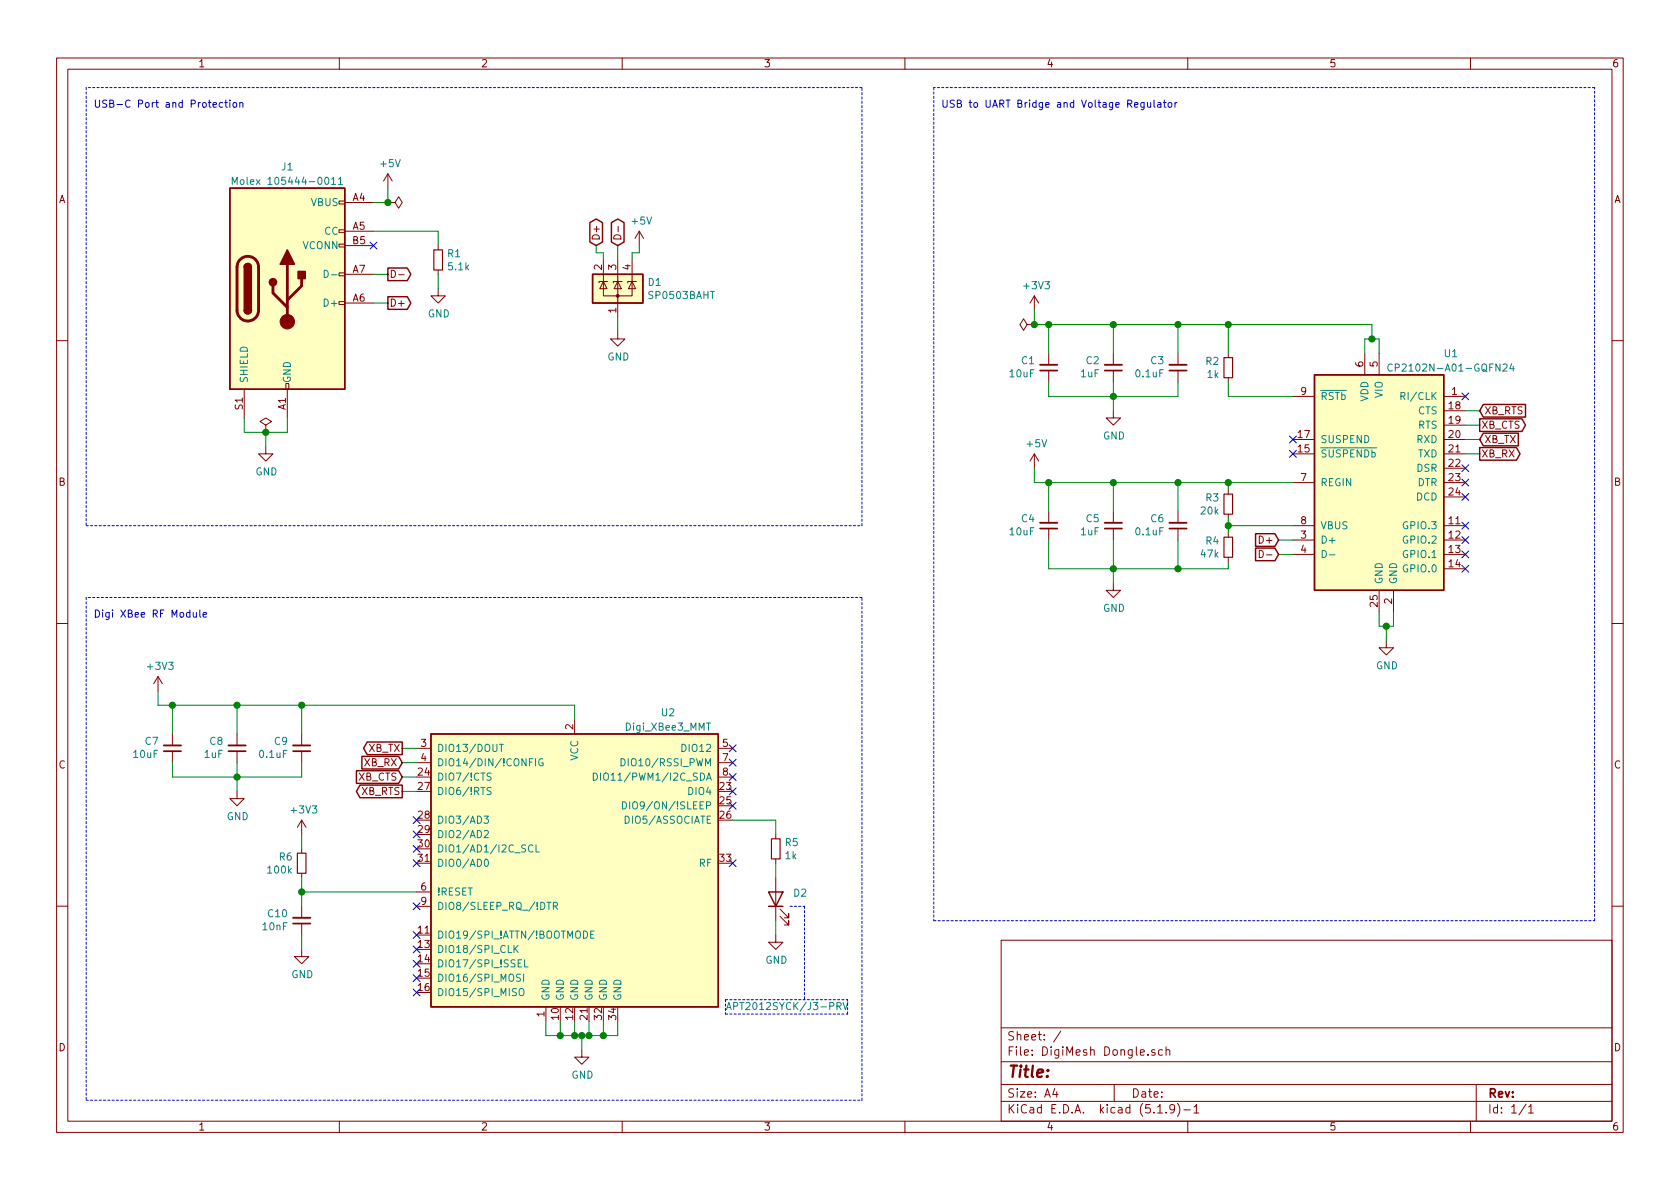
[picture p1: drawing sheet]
EESchema Schematic File Version 4
EELAYER 30 0
EELAYER END
$Descr A4 11693 8268
encoding utf-8
Sheet 1 1
Title ""
Date ""
Rev ""
Comp ""
Comment1 ""
Comment2 ""
Comment3 ""
Comment4 ""
$EndDescr
$Comp
L Interface_USB:CP2102N-A01-GQFN24 U1
U 1 1
P 9600 3350
F 0 "U1" H 10100 4250 50  0000 C CNN
F 1 "CP2102N-A01-GQFN24" H 10100 4150 50  0000 C CNN
F 2 "Package_DFN_QFN:QFN-24-1EP_4x4mm_P0.5mm_EP2.6x2.6mm" H 10050 2550 50  0001 L CNN
F 3 "https://www.silabs.com/documents/public/data-sheets/cp2102n-datasheet.pdf" H 9650 2300 50  0001 C CNN
	1    9600 3350
	1    0    0    -1  
$EndComp
$Comp
L Dongle:Digi_XBee3_MMT U2
U 1 1
P 4000 6000
F 0 "U2" H 4650 7050 50  0000 C CNN
F 1 "Digi_XBee3_MMT" H 4650 6950 50  0000 C CNN
F 2 "Dongle:Module_XCVR_XB3-24Z8CM-J" H 4840 4940 50  0001 C CNN
F 3 "" H 4000 5600 50  0001 C CNN
	1    4000 6000
	1    0    0    -1  
$EndComp
Text GLabel 8900 3850 0    50   Input ~ 0
D-
Text GLabel 8900 3750 0    50   Input ~ 0
D+
Wire Wire Line
	9000 3850 8900 3850
Wire Wire Line
	9000 3750 8900 3750
Wire Wire Line
	1700 2900 1700 3000
Wire Wire Line
	1700 3000 1850 3000
Wire Wire Line
	2000 3000 2000 2900
Wire Wire Line
	1850 3000 1850 3100
Connection ~ 1850 3000
Wire Wire Line
	1850 3000 2000 3000
$Comp
L power:GND #PWR07
U 1 1
P 1850 3100
F 0 "#PWR07" H 1850 2850 50  0001 C CNN
F 1 "GND" H 1855 2927 50  0000 C CNN
F 2 "" H 1850 3100 50  0001 C CNN
F 3 "" H 1850 3100 50  0001 C CNN
	1    1850 3100
	1    0    0    -1  
$EndComp
Wire Wire Line
	2600 1400 2700 1400
Wire Wire Line
	2700 1400 2700 1300
$Comp
L power:+5V #PWR01
U 1 1
P 2700 1300
F 0 "#PWR01" H 2700 1150 50  0001 C CNN
F 1 "+5V" H 2715 1473 50  0000 C CNN
F 2 "" H 2700 1300 50  0001 C CNN
F 3 "" H 2700 1300 50  0001 C CNN
	1    2700 1300
	1    0    0    -1  
$EndComp
$Comp
L Connector:USB_C_Plug_USB2.0 J1
U 1 1
P 2000 2000
F 0 "J1" H 2000 2850 50  0000 C CNN
F 1 "Molex 105444-0011" H 2000 2750 50  0000 C CNN
F 2 "Dongle:USB_C_Plug_Molex_105444" H 2150 2000 50  0001 C CNN
F 3 "https://www.usb.org/sites/default/files/documents/usb_type-c.zip" H 2150 2000 50  0001 C CNN
	1    2000 2000
	1    0    0    -1  
$EndComp
Wire Wire Line
	2600 1900 2700 1900
Wire Wire Line
	2600 2100 2700 2100
NoConn ~ 2600 1700
Text GLabel 2700 1900 2    50   Output ~ 0
D-
Text GLabel 2700 2100 2    50   Output ~ 0
D+
$Comp
L Device:R_Small R1
U 1 1
P 3050 1800
F 0 "R1" H 3109 1846 50  0000 L CNN
F 1 "5.1k" H 3109 1755 50  0000 L CNN
F 2 "Resistor_SMD:R_0805_2012Metric_Pad1.20x1.40mm_HandSolder" H 3050 1800 50  0001 C CNN
F 3 "~" H 3050 1800 50  0001 C CNN
	1    3050 1800
	1    0    0    -1  
$EndComp
$Comp
L power:GND #PWR03
U 1 1
P 3050 2000
F 0 "#PWR03" H 3050 1750 50  0001 C CNN
F 1 "GND" H 3055 1827 50  0000 C CNN
F 2 "" H 3050 2000 50  0001 C CNN
F 3 "" H 3050 2000 50  0001 C CNN
	1    3050 2000
	1    0    0    -1  
$EndComp
Wire Wire Line
	3050 2000 3050 1900
Wire Wire Line
	2600 1600 3050 1600
Wire Wire Line
	3050 1600 3050 1700
$Comp
L Device:R_Small R4
U 1 1
P 8550 3800
F 0 "R4" H 8491 3846 50  0000 R CNN
F 1 "47k" H 8491 3755 50  0000 R CNN
F 2 "Resistor_SMD:R_0805_2012Metric_Pad1.20x1.40mm_HandSolder" H 8550 3800 50  0001 C CNN
F 3 "~" H 8550 3800 50  0001 C CNN
	1    8550 3800
	1    0    0    -1  
$EndComp
Wire Wire Line
	9000 3650 8550 3650
$Comp
L Device:R_Small R3
U 1 1
P 8550 3500
F 0 "R3" H 8609 3546 50  0000 L CNN
F 1 "20k" H 8609 3455 50  0000 L CNN
F 2 "Resistor_SMD:R_0805_2012Metric_Pad1.20x1.40mm_HandSolder" H 8550 3500 50  0001 C CNN
F 3 "~" H 8550 3500 50  0001 C CNN
	1    8550 3500
	-1   0    0    -1  
$EndComp
$Comp
L power:GND #PWR06
U 1 1
P 7750 2850
F 0 "#PWR06" H 7750 2600 50  0001 C CNN
F 1 "GND" H 7755 2677 50  0000 C CNN
F 2 "" H 7750 2850 50  0001 C CNN
F 3 "" H 7750 2850 50  0001 C CNN
	1    7750 2850
	1    0    0    -1  
$EndComp
Wire Wire Line
	8550 3350 9000 3350
Wire Wire Line
	8550 3350 8550 3400
Wire Wire Line
	8550 3900 8550 3950
Wire Wire Line
	8550 3600 8550 3650
Connection ~ 8550 3650
Wire Wire Line
	8550 3650 8550 3700
Wire Wire Line
	9600 2450 9600 2350
Wire Wire Line
	9600 2350 9550 2350
Wire Wire Line
	9500 2350 9500 2450
Wire Wire Line
	9550 2350 9550 2250
Connection ~ 9550 2350
Wire Wire Line
	9550 2350 9500 2350
Connection ~ 8550 3350
$Comp
L Device:C_Small C6
U 1 1
P 8200 3650
F 0 "C6" H 8108 3604 50  0000 R CNN
F 1 "0.1uF" H 8108 3695 50  0000 R CNN
F 2 "Capacitor_SMD:C_0805_2012Metric_Pad1.18x1.45mm_HandSolder" H 8200 3650 50  0001 C CNN
F 3 "~" H 8200 3650 50  0001 C CNN
	1    8200 3650
	1    0    0    1   
$EndComp
$Comp
L Device:C_Small C5
U 1 1
P 7750 3650
F 0 "C5" H 7658 3604 50  0000 R CNN
F 1 "1uF" H 7658 3695 50  0000 R CNN
F 2 "Capacitor_SMD:C_0805_2012Metric_Pad1.18x1.45mm_HandSolder" H 7750 3650 50  0001 C CNN
F 3 "~" H 7750 3650 50  0001 C CNN
	1    7750 3650
	1    0    0    1   
$EndComp
$Comp
L Device:C_Small C4
U 1 1
P 7300 3650
F 0 "C4" H 7208 3604 50  0000 R CNN
F 1 "10uF" H 7208 3695 50  0000 R CNN
F 2 "Capacitor_SMD:C_0805_2012Metric_Pad1.18x1.45mm_HandSolder" H 7300 3650 50  0001 C CNN
F 3 "~" H 7300 3650 50  0001 C CNN
	1    7300 3650
	1    0    0    1   
$EndComp
Wire Wire Line
	7200 3350 7300 3350
Wire Wire Line
	7300 3350 7300 3550
Connection ~ 7300 3350
Wire Wire Line
	7750 3350 7750 3550
Wire Wire Line
	7750 3350 8200 3350
Wire Wire Line
	8200 3350 8200 3550
Connection ~ 8200 3350
Wire Wire Line
	8200 3350 8550 3350
Wire Wire Line
	7300 3350 7750 3350
Connection ~ 7750 3350
Wire Wire Line
	7300 3750 7300 3950
Wire Wire Line
	7300 3950 7750 3950
Wire Wire Line
	8200 3750 8200 3950
Connection ~ 8200 3950
Wire Wire Line
	8200 3950 8550 3950
Wire Wire Line
	7750 3750 7750 3950
Connection ~ 7750 3950
Wire Wire Line
	7750 3950 8200 3950
$Comp
L power:+5V #PWR08
U 1 1
P 7200 3250
F 0 "#PWR08" H 7200 3100 50  0001 C CNN
F 1 "+5V" H 7215 3423 50  0000 C CNN
F 2 "" H 7200 3250 50  0001 C CNN
F 3 "" H 7200 3250 50  0001 C CNN
	1    7200 3250
	1    0    0    -1  
$EndComp
Wire Wire Line
	7200 3250 7200 3350
Wire Wire Line
	9600 4250 9600 4350
Wire Wire Line
	9600 4350 9650 4350
Wire Wire Line
	9700 4350 9700 4250
Wire Wire Line
	9650 4350 9650 4450
Connection ~ 9650 4350
Wire Wire Line
	9650 4350 9700 4350
$Comp
L power:GND #PWR010
U 1 1
P 9650 4450
F 0 "#PWR010" H 9650 4200 50  0001 C CNN
F 1 "GND" H 9655 4277 50  0000 C CNN
F 2 "" H 9650 4450 50  0001 C CNN
F 3 "" H 9650 4450 50  0001 C CNN
	1    9650 4450
	1    0    0    -1  
$EndComp
$Comp
L Device:C_Small C3
U 1 1
P 8200 2550
F 0 "C3" H 8108 2504 50  0000 R CNN
F 1 "0.1uF" H 8108 2595 50  0000 R CNN
F 2 "Capacitor_SMD:C_0805_2012Metric_Pad1.18x1.45mm_HandSolder" H 8200 2550 50  0001 C CNN
F 3 "~" H 8200 2550 50  0001 C CNN
	1    8200 2550
	1    0    0    1   
$EndComp
$Comp
L Device:C_Small C2
U 1 1
P 7750 2550
F 0 "C2" H 7658 2504 50  0000 R CNN
F 1 "1uF" H 7658 2595 50  0000 R CNN
F 2 "Capacitor_SMD:C_0805_2012Metric_Pad1.18x1.45mm_HandSolder" H 7750 2550 50  0001 C CNN
F 3 "~" H 7750 2550 50  0001 C CNN
	1    7750 2550
	1    0    0    1   
$EndComp
$Comp
L Device:C_Small C1
U 1 1
P 7300 2550
F 0 "C1" H 7208 2504 50  0000 R CNN
F 1 "10uF" H 7208 2595 50  0000 R CNN
F 2 "Capacitor_SMD:C_0805_2012Metric_Pad1.18x1.45mm_HandSolder" H 7300 2550 50  0001 C CNN
F 3 "~" H 7300 2550 50  0001 C CNN
	1    7300 2550
	1    0    0    1   
$EndComp
Wire Wire Line
	7200 2150 7200 2250
$Comp
L Device:R_Small R2
U 1 1
P 8550 2550
F 0 "R2" H 8609 2596 50  0000 L CNN
F 1 "1k" H 8609 2505 50  0000 L CNN
F 2 "Resistor_SMD:R_0805_2012Metric_Pad1.20x1.40mm_HandSolder" H 8550 2550 50  0001 C CNN
F 3 "~" H 8550 2550 50  0001 C CNN
	1    8550 2550
	-1   0    0    -1  
$EndComp
Wire Wire Line
	8550 2750 9000 2750
Wire Wire Line
	8550 2650 8550 2750
Wire Wire Line
	8550 2250 9550 2250
Connection ~ 8550 2250
Wire Wire Line
	8550 2250 8550 2450
Wire Wire Line
	8200 2250 8550 2250
Connection ~ 8200 2250
Wire Wire Line
	8200 2250 8200 2450
Wire Wire Line
	7750 2250 8200 2250
Connection ~ 7750 2250
Wire Wire Line
	7750 2250 7750 2450
Wire Wire Line
	7200 2250 7300 2250
Wire Wire Line
	7300 2250 7750 2250
Connection ~ 7300 2250
Wire Wire Line
	7300 2250 7300 2450
Wire Wire Line
	8200 2650 8200 2750
Wire Wire Line
	8200 2750 7750 2750
Wire Wire Line
	7300 2750 7300 2650
Wire Wire Line
	7750 2650 7750 2750
Connection ~ 7750 2750
Wire Wire Line
	7750 2750 7300 2750
$Comp
L power:GND #PWR09
U 1 1
P 7750 4050
F 0 "#PWR09" H 7750 3800 50  0001 C CNN
F 1 "GND" H 7755 3877 50  0000 C CNN
F 2 "" H 7750 4050 50  0001 C CNN
F 3 "" H 7750 4050 50  0001 C CNN
	1    7750 4050
	1    0    0    -1  
$EndComp
Wire Wire Line
	7750 2750 7750 2850
Wire Wire Line
	7750 4050 7750 3950
$Comp
L power:+3V3 #PWR04
U 1 1
P 7200 2150
F 0 "#PWR04" H 7200 2000 50  0001 C CNN
F 1 "+3V3" H 7215 2323 50  0000 C CNN
F 2 "" H 7200 2150 50  0001 C CNN
F 3 "" H 7200 2150 50  0001 C CNN
	1    7200 2150
	1    0    0    -1  
$EndComp
NoConn ~ 10200 2750
NoConn ~ 10200 3250
NoConn ~ 10200 3350
NoConn ~ 10200 3450
NoConn ~ 10200 3650
NoConn ~ 10200 3750
NoConn ~ 10200 3850
NoConn ~ 10200 3950
$Comp
L Power_Protection:SP0503BAHT D1
U 1 1
P 4300 2000
F 0 "D1" H 4505 2046 50  0000 L CNN
F 1 "SP0503BAHT" H 4505 1955 50  0000 L CNN
F 2 "Package_TO_SOT_SMD:SOT-143" H 4525 1950 50  0001 L CNN
F 3 "http://www.littelfuse.com/~/media/files/littelfuse/technical%20resources/documents/data%20sheets/sp05xxba.pdf" H 4425 2125 50  0001 C CNN
	1    4300 2000
	1    0    0    -1  
$EndComp
Wire Wire Line
	4300 2200 4300 2300
$Comp
L power:GND #PWR05
U 1 1
P 4300 2300
F 0 "#PWR05" H 4300 2050 50  0001 C CNN
F 1 "GND" H 4305 2127 50  0000 C CNN
F 2 "" H 4300 2300 50  0001 C CNN
F 3 "" H 4300 2300 50  0001 C CNN
	1    4300 2300
	1    0    0    -1  
$EndComp
$Comp
L power:+5V #PWR02
U 1 1
P 4450 1700
F 0 "#PWR02" H 4450 1550 50  0001 C CNN
F 1 "+5V" H 4465 1873 50  0000 C CNN
F 2 "" H 4450 1700 50  0001 C CNN
F 3 "" H 4450 1700 50  0001 C CNN
	1    4450 1700
	1    0    0    -1  
$EndComp
Wire Wire Line
	4300 1800 4300 1700
Text GLabel 4300 1700 1    50   BiDi ~ 0
D-
Text GLabel 4150 1700 1    50   BiDi ~ 0
D+
Wire Wire Line
	4150 1700 4150 1750
Wire Wire Line
	4150 1750 4200 1750
Wire Wire Line
	4200 1750 4200 1800
Wire Wire Line
	4400 1800 4400 1750
Wire Wire Line
	4400 1750 4450 1750
Wire Wire Line
	4450 1750 4450 1700
Wire Wire Line
	2900 5200 2800 5200
Wire Wire Line
	2900 5300 2800 5300
Wire Wire Line
	2900 5400 2800 5400
Wire Wire Line
	2900 5500 2800 5500
Text GLabel 2800 5200 0    50   Output ~ 0
XB_TX
Text GLabel 2800 5300 0    50   Input ~ 0
XB_RX
Text GLabel 2800 5500 0    50   Output ~ 0
XB_RTS
Text GLabel 2800 5400 0    50   Input ~ 0
XB_CTS
NoConn ~ 2900 5700
NoConn ~ 2900 5800
NoConn ~ 2900 5900
NoConn ~ 2900 6000
NoConn ~ 2900 6900
NoConn ~ 2900 6800
NoConn ~ 2900 6700
NoConn ~ 2900 6600
NoConn ~ 5100 6000
NoConn ~ 5100 5200
NoConn ~ 5100 5400
NoConn ~ 5100 5500
NoConn ~ 5100 5600
$Comp
L power:GND #PWR012
U 1 1
P 1650 5500
F 0 "#PWR012" H 1650 5250 50  0001 C CNN
F 1 "GND" H 1655 5327 50  0000 C CNN
F 2 "" H 1650 5500 50  0001 C CNN
F 3 "" H 1650 5500 50  0001 C CNN
	1    1650 5500
	1    0    0    -1  
$EndComp
$Comp
L Device:C_Small C9
U 1 1
P 2100 5200
F 0 "C9" H 2008 5154 50  0000 R CNN
F 1 "0.1uF" H 2008 5245 50  0000 R CNN
F 2 "Capacitor_SMD:C_0805_2012Metric_Pad1.18x1.45mm_HandSolder" H 2100 5200 50  0001 C CNN
F 3 "~" H 2100 5200 50  0001 C CNN
	1    2100 5200
	1    0    0    1   
$EndComp
$Comp
L Device:C_Small C8
U 1 1
P 1650 5200
F 0 "C8" H 1558 5154 50  0000 R CNN
F 1 "1uF" H 1558 5245 50  0000 R CNN
F 2 "Capacitor_SMD:C_0805_2012Metric_Pad1.18x1.45mm_HandSolder" H 1650 5200 50  0001 C CNN
F 3 "~" H 1650 5200 50  0001 C CNN
	1    1650 5200
	1    0    0    1   
$EndComp
$Comp
L Device:C_Small C7
U 1 1
P 1200 5200
F 0 "C7" H 1108 5154 50  0000 R CNN
F 1 "10uF" H 1108 5245 50  0000 R CNN
F 2 "Capacitor_SMD:C_0805_2012Metric_Pad1.18x1.45mm_HandSolder" H 1200 5200 50  0001 C CNN
F 3 "~" H 1200 5200 50  0001 C CNN
	1    1200 5200
	1    0    0    1   
$EndComp
Wire Wire Line
	2100 4900 2100 5100
Wire Wire Line
	1650 4900 1650 5100
Wire Wire Line
	1200 4900 1200 5100
Wire Wire Line
	2100 5300 2100 5400
Wire Wire Line
	2100 5400 1650 5400
Wire Wire Line
	1200 5400 1200 5300
Wire Wire Line
	1650 5300 1650 5400
Connection ~ 1650 5400
Wire Wire Line
	1650 5400 1200 5400
Wire Wire Line
	1650 5400 1650 5500
Wire Wire Line
	4000 5000 4000 4900
Wire Wire Line
	4000 4900 2100 4900
Wire Wire Line
	1100 4900 1100 4800
Connection ~ 1200 4900
Wire Wire Line
	1200 4900 1100 4900
Connection ~ 1650 4900
Wire Wire Line
	1650 4900 1200 4900
Connection ~ 2100 4900
Wire Wire Line
	2100 4900 1650 4900
$Comp
L power:+3V3 #PWR011
U 1 1
P 1100 4800
F 0 "#PWR011" H 1100 4650 50  0001 C CNN
F 1 "+3V3" H 1115 4973 50  0000 C CNN
F 2 "" H 1100 4800 50  0001 C CNN
F 3 "" H 1100 4800 50  0001 C CNN
	1    1100 4800
	1    0    0    -1  
$EndComp
Wire Wire Line
	3800 7100 3800 7200
Wire Wire Line
	3800 7200 3900 7200
Wire Wire Line
	4050 7200 4050 7300
Wire Wire Line
	4050 7200 4100 7200
Wire Wire Line
	4300 7200 4300 7100
Connection ~ 4050 7200
Wire Wire Line
	4200 7100 4200 7200
Connection ~ 4200 7200
Wire Wire Line
	4200 7200 4300 7200
Wire Wire Line
	4000 7100 4000 7200
Connection ~ 4000 7200
Wire Wire Line
	4000 7200 4050 7200
Wire Wire Line
	3900 7100 3900 7200
Connection ~ 3900 7200
Wire Wire Line
	3900 7200 4000 7200
Wire Wire Line
	4100 7100 4100 7200
Connection ~ 4100 7200
Wire Wire Line
	4100 7200 4200 7200
$Comp
L power:GND #PWR016
U 1 1
P 4050 7300
F 0 "#PWR016" H 4050 7050 50  0001 C CNN
F 1 "GND" H 4055 7127 50  0000 C CNN
F 2 "" H 4050 7300 50  0001 C CNN
F 3 "" H 4050 7300 50  0001 C CNN
	1    4050 7300
	1    0    0    -1  
$EndComp
NoConn ~ 5100 5300
$Comp
L power:+3V3 #PWR013
U 1 1
P 2100 5800
F 0 "#PWR013" H 2100 5650 50  0001 C CNN
F 1 "+3V3" H 2115 5973 50  0000 C CNN
F 2 "" H 2100 5800 50  0001 C CNN
F 3 "" H 2100 5800 50  0001 C CNN
	1    2100 5800
	1    0    0    -1  
$EndComp
NoConn ~ 2900 6300
$Comp
L Device:R_Small R6
U 1 1
P 2100 6000
F 0 "R6" H 2041 6046 50  0000 R CNN
F 1 "100k" H 2041 5955 50  0000 R CNN
F 2 "Resistor_SMD:R_0805_2012Metric_Pad1.20x1.40mm_HandSolder" H 2100 6000 50  0001 C CNN
F 3 "~" H 2100 6000 50  0001 C CNN
	1    2100 6000
	1    0    0    -1  
$EndComp
Wire Wire Line
	2100 6100 2100 6200
Wire Wire Line
	2100 6200 2900 6200
Wire Wire Line
	2100 5900 2100 5800
$Comp
L Device:C_Small C10
U 1 1
P 2100 6400
F 0 "C10" H 2008 6354 50  0000 R CNN
F 1 "10nF" H 2008 6445 50  0000 R CNN
F 2 "Capacitor_SMD:C_0805_2012Metric_Pad1.18x1.45mm_HandSolder" H 2100 6400 50  0001 C CNN
F 3 "~" H 2100 6400 50  0001 C CNN
	1    2100 6400
	1    0    0    1   
$EndComp
Wire Wire Line
	2100 6300 2100 6200
Connection ~ 2100 6200
$Comp
L power:GND #PWR015
U 1 1
P 2100 6600
F 0 "#PWR015" H 2100 6350 50  0001 C CNN
F 1 "GND" H 2105 6427 50  0000 C CNN
F 2 "" H 2100 6600 50  0001 C CNN
F 3 "" H 2100 6600 50  0001 C CNN
	1    2100 6600
	1    0    0    -1  
$EndComp
Wire Wire Line
	2100 6600 2100 6500
Wire Wire Line
	5100 5700 5400 5700
Wire Wire Line
	5400 5700 5400 5800
$Comp
L Device:R_Small R5
U 1 1
P 5400 5900
F 0 "R5" H 5459 5946 50  0000 L CNN
F 1 "1k" H 5459 5855 50  0000 L CNN
F 2 "Resistor_SMD:R_0805_2012Metric_Pad1.20x1.40mm_HandSolder" H 5400 5900 50  0001 C CNN
F 3 "~" H 5400 5900 50  0001 C CNN
	1    5400 5900
	1    0    0    -1  
$EndComp
Wire Wire Line
	5400 6000 5400 6100
$Comp
L Device:LED D2
U 1 1
P 5400 6250
F 0 "D2" V 5439 6132 50  0000 R CNN
F 1 "APT2012SYCK/J3-PRV" V 4650 6600 50  0000 R CNN
F 2 "LED_SMD:LED_0805_2012Metric_Pad1.15x1.40mm_HandSolder" H 5400 6250 50  0001 C CNN
F 3 "~" H 5400 6250 50  0001 C CNN
	1    5400 6250
	0    -1   -1   0   
$EndComp
Wire Wire Line
	5400 6400 5400 6500
$Comp
L power:GND #PWR014
U 1 1
P 5400 6500
F 0 "#PWR014" H 5400 6250 50  0001 C CNN
F 1 "GND" H 5405 6327 50  0000 C CNN
F 2 "" H 5400 6500 50  0001 C CNN
F 3 "" H 5400 6500 50  0001 C CNN
	1    5400 6500
	1    0    0    -1  
$EndComp
Wire Notes Line
	600  600  600  3650
Wire Notes Line
	600  3650 6000 3650
Wire Notes Line
	6000 3650 6000 600 
Wire Notes Line
	6000 600  600  600 
Wire Notes Line
	11100 600  6500 600 
Wire Notes Line
	6500 600  6500 6400
Wire Notes Line
	6500 6400 11100 6400
Wire Notes Line
	11100 6400 11100 600 
Wire Notes Line
	600  7650 6000 7650
Wire Notes Line
	6000 7650 6000 4150
Wire Notes Line
	6000 4150 600  4150
Wire Notes Line
	600  4150 600  7650
Text Notes 650  750  0    50   ~ 0
USB-C Port and Protection
Text Notes 6550 750  0    50   ~ 0
USB to UART Bridge and Voltage Regulator
Text Notes 650  4300 0    50   ~ 0
Digi XBee RF Module
Wire Notes Line
	5500 6300 5600 6300
Wire Notes Line
	5600 6300 5600 6950
Wire Notes Line
	5050 6950 5050 7050
Wire Notes Line
	5050 7050 5900 7050
Wire Notes Line
	5900 7050 5900 6950
Wire Notes Line
	5050 6950 5900 6950
Wire Wire Line
	10200 3050 10300 3050
Wire Wire Line
	10200 3150 10300 3150
Wire Wire Line
	10200 2950 10300 2950
Wire Wire Line
	10200 2850 10300 2850
Text GLabel 10300 3050 2    50   Input ~ 0
XB_TX
Text GLabel 10300 3150 2    50   Output ~ 0
XB_RX
Text GLabel 10300 2850 2    50   Input ~ 0
XB_RTS
Text GLabel 10300 2950 2    50   Output ~ 0
XB_CTS
NoConn ~ 2900 6500
NoConn ~ 9000 3050
NoConn ~ 9000 3150
$Comp
L power:PWR_FLAG #FLG0101
U 1 1
P 2700 1400
F 0 "#FLG0101" H 2700 1475 50  0001 C CNN
F 1 "PWR_FLAG" V 2700 1528 50  0001 L CNN
F 2 "" H 2700 1400 50  0001 C CNN
F 3 "~" H 2700 1400 50  0001 C CNN
	1    2700 1400
	0    1    1    0   
$EndComp
Connection ~ 2700 1400
$Comp
L power:PWR_FLAG #FLG0102
U 1 1
P 1850 3000
F 0 "#FLG0102" H 1850 3075 50  0001 C CNN
F 1 "PWR_FLAG" V 1850 3128 50  0001 L CNN
F 2 "" H 1850 3000 50  0001 C CNN
F 3 "~" H 1850 3000 50  0001 C CNN
	1    1850 3000
	1    0    0    -1  
$EndComp
$Comp
L power:PWR_FLAG #FLG0103
U 1 1
P 7200 2250
F 0 "#FLG0103" H 7200 2325 50  0001 C CNN
F 1 "PWR_FLAG" V 7200 2377 50  0001 L CNN
F 2 "" H 7200 2250 50  0001 C CNN
F 3 "~" H 7200 2250 50  0001 C CNN
	1    7200 2250
	0    -1   -1   0   
$EndComp
Connection ~ 7200 2250
$EndSCHEMATC
